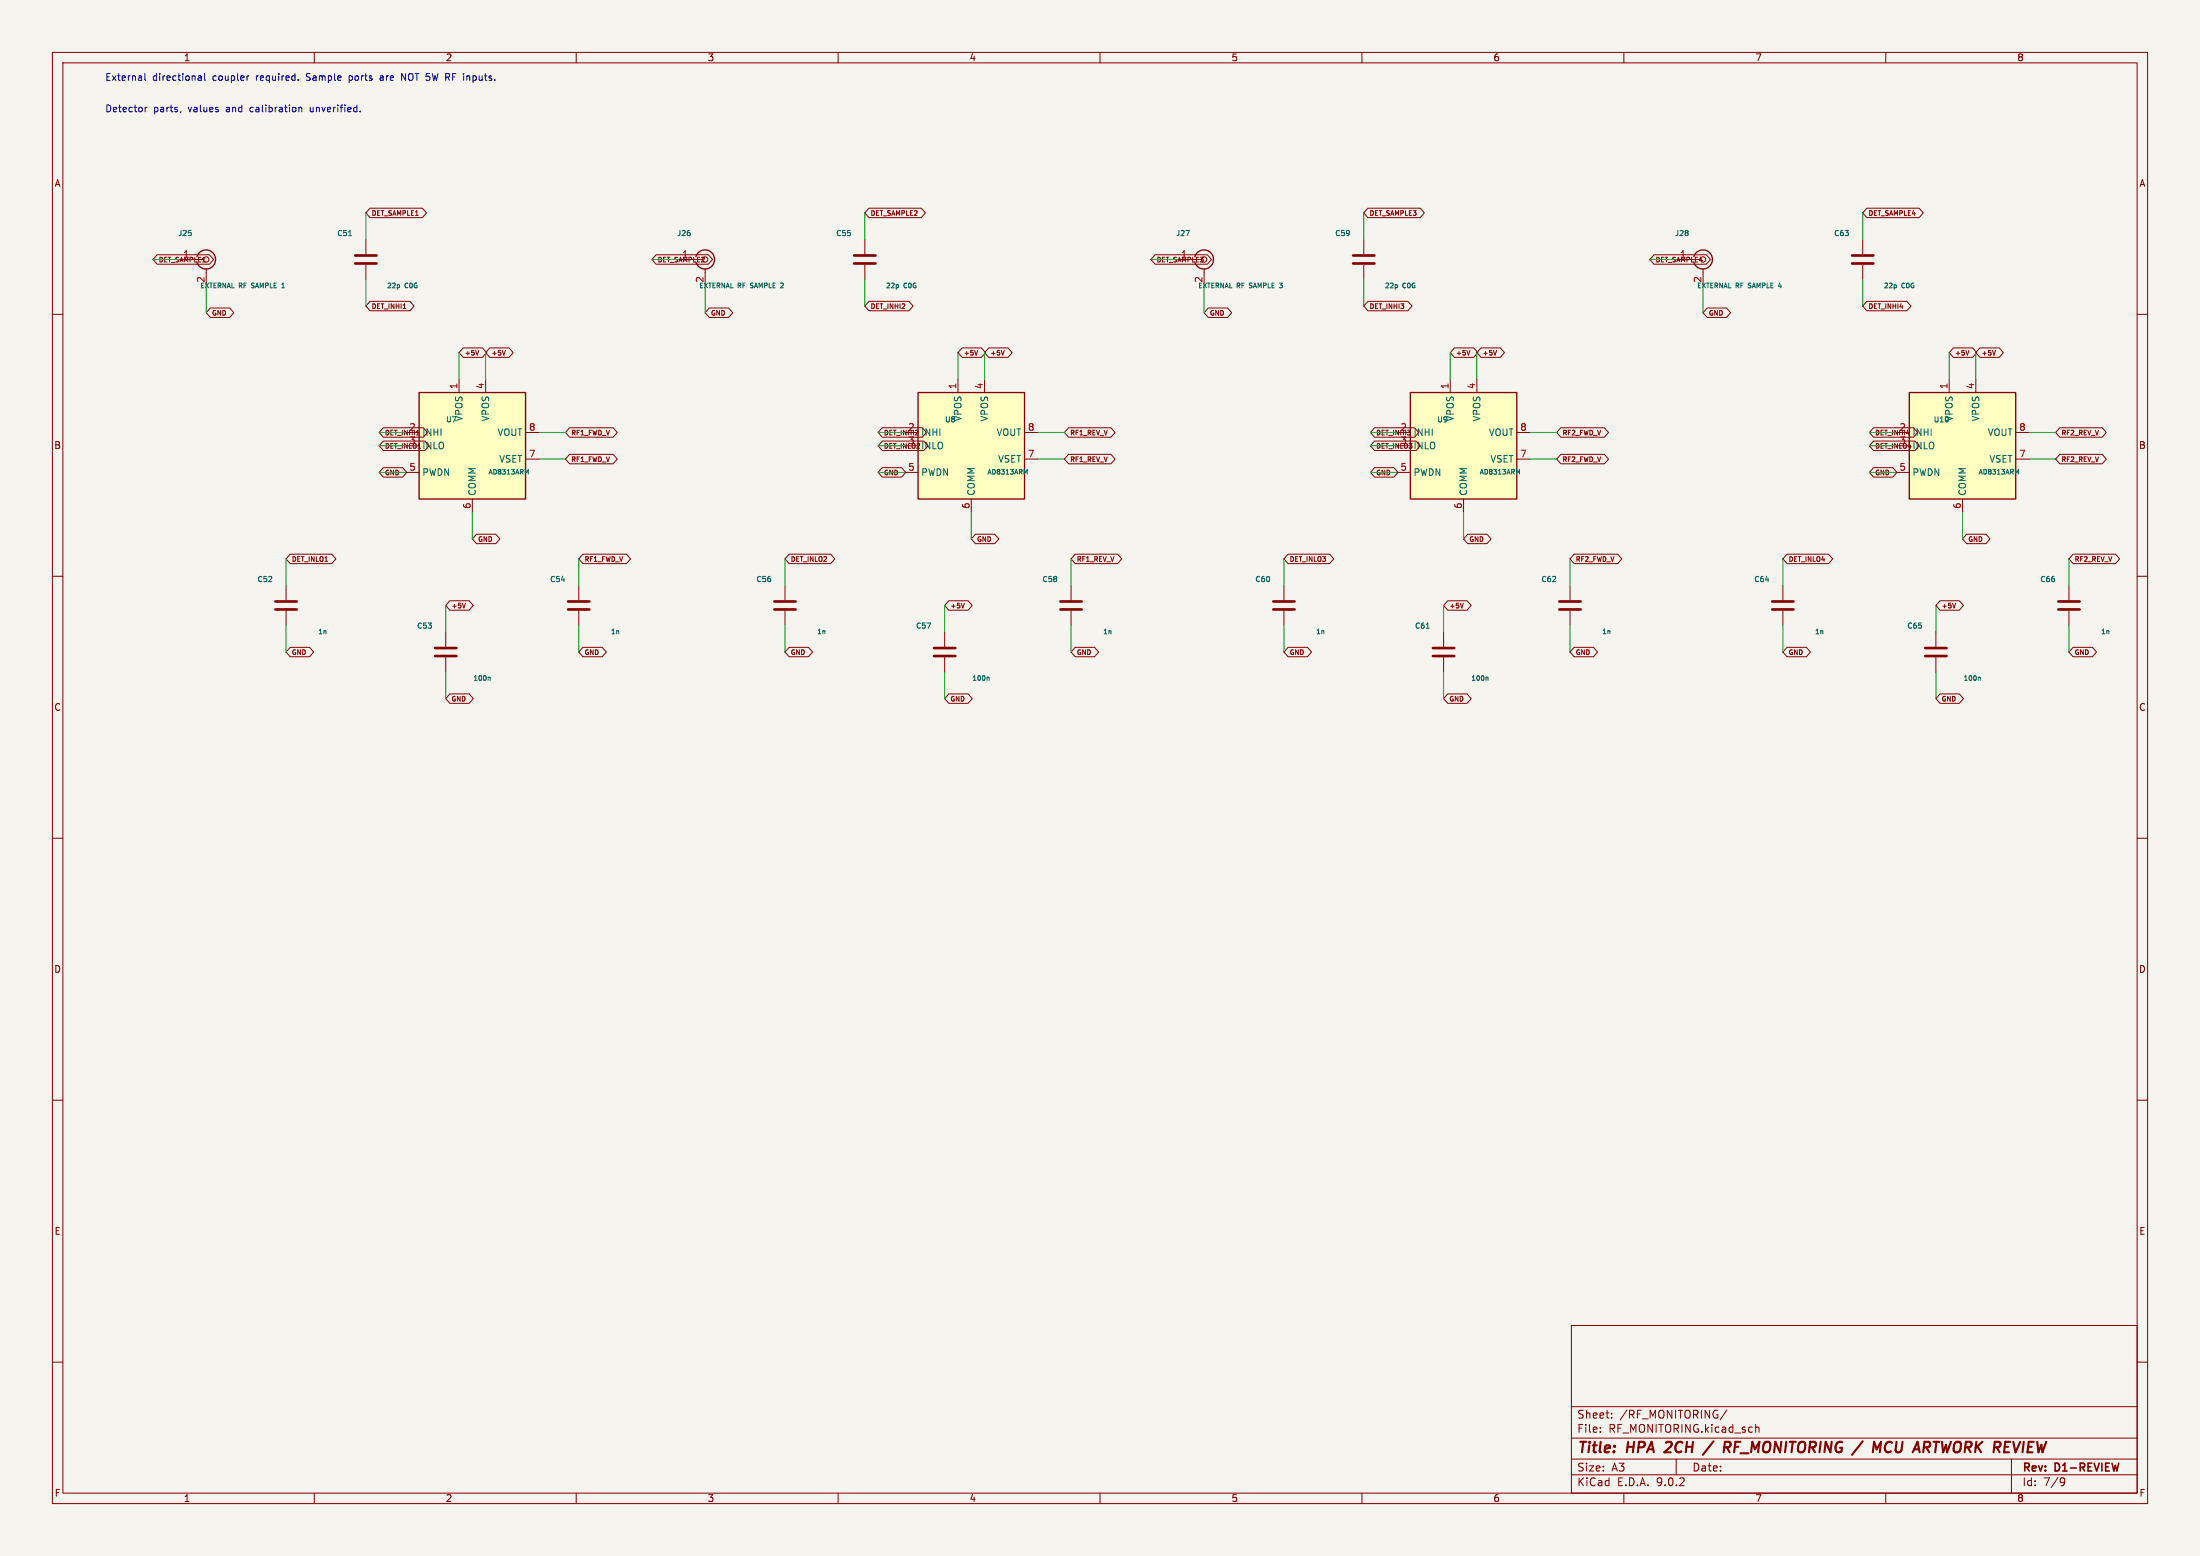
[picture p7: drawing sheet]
(kicad_sch (version 20250114) (generator "eeschema") (paper "A3") (title_block (title "HPA 2CH / RF_MONITORING / MCU ARTWORK REVIEW") (rev "D1-REVIEW")) (lib_symbols
(symbol "Connector:Conn_Coaxial" (pin_names (offset 1.016) (hide yes)) (exclude_from_sim no) (in_bom yes) (on_board yes) (property "Reference" "J" (at 0.254 3.048 0) (effects (font (size 1.27 1.27)))) (property "Value" "Conn_Coaxial" (at 2.921 0 90) (effects (font (size 1.27 1.27)))) (property "Footprint" "" (at 0 0 0) (effects (font (size 1.27 1.27)) (hide yes))) (property "Datasheet" "~" (at 0 0 0) (effects (font (size 1.27 1.27)) (hide yes))) (property "Description" "coaxial connector (BNC, SMA, SMB, SMC, Cinch/RCA, LEMO, ...)" (at 0 0 0) (effects (font (size 1.27 1.27)) (hide yes))) (property "ki_keywords" "BNC SMA SMB SMC LEMO coaxial connector CINCH RCA MCX MMCX U.FL UMRF" (at 0 0 0) (effects (font (size 1.27 1.27)) (hide yes))) (property "ki_fp_filters" "*BNC* *SMA* *SMB* *SMC* *Cinch* *LEMO* *UMRF* *MCX* *U.FL*" (at 0 0 0) (effects (font (size 1.27 1.27)) (hide yes))) (symbol "Conn_Coaxial_0_1" (polyline (pts (xy -2.54 0) (xy -0.508 0)) (stroke (width 0) (type default)) (fill (type none))) (arc (start 1.778 0) (mid 0.222 -1.8079) (end -1.778 -0.508) (stroke (width 0.254) (type default)) (fill (type none))) (arc (start -1.778 0.508) (mid 0.2221 1.8084) (end 1.778 0) (stroke (width 0.254) (type default)) (fill (type none))) (circle (center 0 0) (radius 0.508) (stroke (width 0.2032) (type default)) (fill (type none))) (polyline (pts (xy 0 -2.54) (xy 0 -1.778)) (stroke (width 0) (type default)) (fill (type none)))) (symbol "Conn_Coaxial_1_1" (pin passive line (at -5.08 0 0) (length 2.54) (name "In" (effects (font (size 1.27 1.27)))) (number "1" (effects (font (size 1.27 1.27))))) (pin passive line (at 0 -5.08 90) (length 2.54) (name "Ext" (effects (font (size 1.27 1.27)))) (number "2" (effects (font (size 1.27 1.27)))))) (embedded_fonts no))
(symbol "Device:C" (pin_numbers (hide yes)) (pin_names (offset 0.254)) (exclude_from_sim no) (in_bom yes) (on_board yes) (property "Reference" "C" (at 0.635 2.54 0) (effects (font (size 1.27 1.27)) (justify left))) (property "Value" "C" (at 0.635 -2.54 0) (effects (font (size 1.27 1.27)) (justify left))) (property "Footprint" "" (at 0.9652 -3.81 0) (effects (font (size 1.27 1.27)) (hide yes))) (property "Datasheet" "~" (at 0 0 0) (effects (font (size 1.27 1.27)) (hide yes))) (property "Description" "Unpolarized capacitor" (at 0 0 0) (effects (font (size 1.27 1.27)) (hide yes))) (property "ki_keywords" "cap capacitor" (at 0 0 0) (effects (font (size 1.27 1.27)) (hide yes))) (property "ki_fp_filters" "C_*" (at 0 0 0) (effects (font (size 1.27 1.27)) (hide yes))) (symbol "C_0_1" (polyline (pts (xy -2.032 0.762) (xy 2.032 0.762)) (stroke (width 0.508) (type default)) (fill (type none))) (polyline (pts (xy -2.032 -0.762) (xy 2.032 -0.762)) (stroke (width 0.508) (type default)) (fill (type none)))) (symbol "C_1_1" (pin passive line (at 0 3.81 270) (length 2.794) (name "~" (effects (font (size 1.27 1.27)))) (number "1" (effects (font (size 1.27 1.27))))) (pin passive line (at 0 -3.81 90) (length 2.794) (name "~" (effects (font (size 1.27 1.27)))) (number "2" (effects (font (size 1.27 1.27)))))) (embedded_fonts no))
(symbol "RF_Amplifier:AD8313xRM" (exclude_from_sim no) (in_bom yes) (on_board yes) (property "Reference" "U" (at 5.08 17.78 0) (effects (font (size 1.27 1.27)))) (property "Value" "AD8313xRM" (at 7.62 15.24 0) (effects (font (size 1.27 1.27)))) (property "Footprint" "Package_SO:MSOP-8_3x3mm_P0.65mm" (at 0 -2.54 0) (effects (font (size 1.27 1.27)) (hide yes))) (property "Datasheet" "https://www.analog.com/media/en/technical-documentation/data-sheets/AD8313.pdf" (at 0 -2.54 0) (effects (font (size 1.27 1.27)) (hide yes))) (property "Description" "100 MHz to 2.5 GHz, 80 dB Logarithmic Detector / Controller, MSOP-8" (at 0 0 0) (effects (font (size 1.27 1.27)) (hide yes))) (property "ki_keywords" "RF LOG POWER DETECTOR" (at 0 0 0) (effects (font (size 1.27 1.27)) (hide yes))) (property "ki_fp_filters" "MSOP*3x3mm*P0.65mm*" (at 0 0 0) (effects (font (size 1.27 1.27)) (hide yes))) (symbol "AD8313xRM_0_1" (rectangle (start -10.16 10.16) (end 10.16 -10.16) (stroke (width 0.254) (type default)) (fill (type background)))) (symbol "AD8313xRM_1_1" (pin input line (at -12.7 2.54 0) (length 2.54) (name "INHI" (effects (font (size 1.27 1.27)))) (number "2" (effects (font (size 1.27 1.27))))) (pin input line (at -12.7 0 0) (length 2.54) (name "INLO" (effects (font (size 1.27 1.27)))) (number "3" (effects (font (size 1.27 1.27))))) (pin input line (at -12.7 -5.08 0) (length 2.54) (name "PWDN" (effects (font (size 1.27 1.27)))) (number "5" (effects (font (size 1.27 1.27))))) (pin power_in line (at -2.54 12.7 270) (length 2.54) (name "VPOS" (effects (font (size 1.27 1.27)))) (number "1" (effects (font (size 1.27 1.27))))) (pin power_in line (at 0 -12.7 90) (length 2.54) (name "COMM" (effects (font (size 1.27 1.27)))) (number "6" (effects (font (size 1.27 1.27))))) (pin power_in line (at 2.54 12.7 270) (length 2.54) (name "VPOS" (effects (font (size 1.27 1.27)))) (number "4" (effects (font (size 1.27 1.27))))) (pin output line (at 12.7 2.54 180) (length 2.54) (name "VOUT" (effects (font (size 1.27 1.27)))) (number "8" (effects (font (size 1.27 1.27))))) (pin input line (at 12.7 -2.54 180) (length 2.54) (name "VSET" (effects (font (size 1.27 1.27)))) (number "7" (effects (font (size 1.27 1.27)))))) (embedded_fonts no)))
(symbol (lib_id "Connector:Conn_Coaxial") (at 39.37 49.53 0) (unit 1) (in_bom yes) (on_board yes) (dnp no) (property "Reference" "J25" (at 35.37 44.53 0) (effects (font (size 1 1)))) (property "Value" "EXTERNAL RF SAMPLE 1" (at 46.37 54.53 0) (effects (font (size .9 .9)))) (property "Footprint" "Connector_Coaxial:SMA_Amphenol_132134_Vertical" (at 39.37 49.53 0) (effects (font (size 1 1)) (hide yes))) (pin "1") (pin "2"))
(wire (pts (xy 34.29 49.53) (xy 29.21 49.53)) (stroke (width 0) (type default)))
(global_label "DET_SAMPLE1" (shape bidirectional) (at 29.21 49.53 0) (effects (font (size .9 .9)) (justify left)))
(wire (pts (xy 39.37 54.61) (xy 39.37 59.69)) (stroke (width 0) (type default)))
(global_label "GND" (shape bidirectional) (at 39.37 59.69 0) (effects (font (size .9 .9)) (justify left)))
(symbol (lib_id "Device:C") (at 69.85 49.53 0) (unit 1) (in_bom yes) (on_board yes) (dnp no) (property "Reference" "C51" (at 65.85 44.53 0) (effects (font (size 1 1)))) (property "Value" "22p C0G" (at 76.85 54.53 0) (effects (font (size .9 .9)))) (property "Footprint" "Capacitor_SMD:C_0603_1608Metric" (at 69.85 49.53 0) (effects (font (size 1 1)) (hide yes))) (pin "1") (pin "2"))
(wire (pts (xy 69.85 45.72) (xy 69.85 40.64)) (stroke (width 0) (type default)))
(global_label "DET_SAMPLE1" (shape bidirectional) (at 69.85 40.64 0) (effects (font (size .9 .9)) (justify left)))
(wire (pts (xy 69.85 53.34) (xy 69.85 58.42)) (stroke (width 0) (type default)))
(global_label "DET_INHI1" (shape bidirectional) (at 69.85 58.42 0) (effects (font (size .9 .9)) (justify left)))
(symbol (lib_id "RF_Amplifier:AD8313xRM") (at 90.17 85.09 0) (unit 1) (in_bom yes) (on_board yes) (dnp no) (property "Reference" "U7" (at 86.17 80.09 0) (effects (font (size 1 1)))) (property "Value" "AD8313ARM" (at 97.17 90.09 0) (effects (font (size .9 .9)))) (property "Footprint" "Package_SO:MSOP-8_3x3mm_P0.65mm" (at 90.17 85.09 0) (effects (font (size 1 1)) (hide yes))) (pin "2") (pin "3") (pin "5") (pin "1") (pin "6") (pin "4") (pin "8") (pin "7"))
(wire (pts (xy 77.47 82.55) (xy 72.39 82.55)) (stroke (width 0) (type default)))
(global_label "DET_INHI1" (shape bidirectional) (at 72.39 82.55 0) (effects (font (size .9 .9)) (justify left)))
(wire (pts (xy 77.47 85.09) (xy 72.39 85.09)) (stroke (width 0) (type default)))
(global_label "DET_INLO1" (shape bidirectional) (at 72.39 85.09 0) (effects (font (size .9 .9)) (justify left)))
(wire (pts (xy 77.47 90.17) (xy 72.39 90.17)) (stroke (width 0) (type default)))
(global_label "GND" (shape bidirectional) (at 72.39 90.17 0) (effects (font (size .9 .9)) (justify left)))
(wire (pts (xy 87.63 72.39) (xy 87.63 67.31)) (stroke (width 0) (type default)))
(global_label "+5V" (shape bidirectional) (at 87.63 67.31 0) (effects (font (size .9 .9)) (justify left)))
(wire (pts (xy 90.17 97.79) (xy 90.17 102.87)) (stroke (width 0) (type default)))
(global_label "GND" (shape bidirectional) (at 90.17 102.87 0) (effects (font (size .9 .9)) (justify left)))
(wire (pts (xy 92.71 72.39) (xy 92.71 67.31)) (stroke (width 0) (type default)))
(global_label "+5V" (shape bidirectional) (at 92.71 67.31 0) (effects (font (size .9 .9)) (justify left)))
(wire (pts (xy 102.87 82.55) (xy 107.95 82.55)) (stroke (width 0) (type default)))
(global_label "RF1_FWD_V" (shape bidirectional) (at 107.95 82.55 0) (effects (font (size .9 .9)) (justify left)))
(wire (pts (xy 102.87 87.63) (xy 107.95 87.63)) (stroke (width 0) (type default)))
(global_label "RF1_FWD_V" (shape bidirectional) (at 107.95 87.63 0) (effects (font (size .9 .9)) (justify left)))
(symbol (lib_id "Device:C") (at 54.61 115.57000000000001 0) (unit 1) (in_bom yes) (on_board yes) (dnp no) (property "Reference" "C52" (at 50.61 110.57000000000001 0) (effects (font (size 1 1)))) (property "Value" "1n" (at 61.61 120.57000000000001 0) (effects (font (size .9 .9)))) (property "Footprint" "Capacitor_SMD:C_0603_1608Metric" (at 54.61 115.57000000000001 0) (effects (font (size 1 1)) (hide yes))) (pin "1") (pin "2"))
(wire (pts (xy 54.61 111.76) (xy 54.61 106.68)) (stroke (width 0) (type default)))
(global_label "DET_INLO1" (shape bidirectional) (at 54.61 106.68 0) (effects (font (size .9 .9)) (justify left)))
(wire (pts (xy 54.61 119.38) (xy 54.61 124.46)) (stroke (width 0) (type default)))
(global_label "GND" (shape bidirectional) (at 54.61 124.46 0) (effects (font (size .9 .9)) (justify left)))
(symbol (lib_id "Device:C") (at 85.09 124.46000000000001 0) (unit 1) (in_bom yes) (on_board yes) (dnp no) (property "Reference" "C53" (at 81.09 119.46000000000001 0) (effects (font (size 1 1)))) (property "Value" "100n" (at 92.09 129.46 0) (effects (font (size .9 .9)))) (property "Footprint" "Capacitor_SMD:C_0603_1608Metric" (at 85.09 124.46000000000001 0) (effects (font (size 1 1)) (hide yes))) (pin "1") (pin "2"))
(wire (pts (xy 85.09 120.65) (xy 85.09 115.57)) (stroke (width 0) (type default)))
(global_label "+5V" (shape bidirectional) (at 85.09 115.57 0) (effects (font (size .9 .9)) (justify left)))
(wire (pts (xy 85.09 128.27) (xy 85.09 133.35)) (stroke (width 0) (type default)))
(global_label "GND" (shape bidirectional) (at 85.09 133.35 0) (effects (font (size .9 .9)) (justify left)))
(symbol (lib_id "Device:C") (at 110.49 115.57000000000001 0) (unit 1) (in_bom yes) (on_board yes) (dnp no) (property "Reference" "C54" (at 106.49 110.57000000000001 0) (effects (font (size 1 1)))) (property "Value" "1n" (at 117.49 120.57000000000001 0) (effects (font (size .9 .9)))) (property "Footprint" "Capacitor_SMD:C_0603_1608Metric" (at 110.49 115.57000000000001 0) (effects (font (size 1 1)) (hide yes))) (pin "1") (pin "2"))
(wire (pts (xy 110.49 111.76) (xy 110.49 106.68)) (stroke (width 0) (type default)))
(global_label "RF1_FWD_V" (shape bidirectional) (at 110.49 106.68 0) (effects (font (size .9 .9)) (justify left)))
(wire (pts (xy 110.49 119.38) (xy 110.49 124.46)) (stroke (width 0) (type default)))
(global_label "GND" (shape bidirectional) (at 110.49 124.46 0) (effects (font (size .9 .9)) (justify left)))
(symbol (lib_id "Connector:Conn_Coaxial") (at 134.62 49.53 0) (unit 1) (in_bom yes) (on_board yes) (dnp no) (property "Reference" "J26" (at 130.62 44.53 0) (effects (font (size 1 1)))) (property "Value" "EXTERNAL RF SAMPLE 2" (at 141.62 54.53 0) (effects (font (size .9 .9)))) (property "Footprint" "Connector_Coaxial:SMA_Amphenol_132134_Vertical" (at 134.62 49.53 0) (effects (font (size 1 1)) (hide yes))) (pin "1") (pin "2"))
(wire (pts (xy 129.54 49.53) (xy 124.46 49.53)) (stroke (width 0) (type default)))
(global_label "DET_SAMPLE2" (shape bidirectional) (at 124.46 49.53 0) (effects (font (size .9 .9)) (justify left)))
(wire (pts (xy 134.62 54.61) (xy 134.62 59.69)) (stroke (width 0) (type default)))
(global_label "GND" (shape bidirectional) (at 134.62 59.69 0) (effects (font (size .9 .9)) (justify left)))
(symbol (lib_id "Device:C") (at 165.1 49.53 0) (unit 1) (in_bom yes) (on_board yes) (dnp no) (property "Reference" "C55" (at 161.1 44.53 0) (effects (font (size 1 1)))) (property "Value" "22p C0G" (at 172.1 54.53 0) (effects (font (size .9 .9)))) (property "Footprint" "Capacitor_SMD:C_0603_1608Metric" (at 165.1 49.53 0) (effects (font (size 1 1)) (hide yes))) (pin "1") (pin "2"))
(wire (pts (xy 165.1 45.72) (xy 165.1 40.64)) (stroke (width 0) (type default)))
(global_label "DET_SAMPLE2" (shape bidirectional) (at 165.1 40.64 0) (effects (font (size .9 .9)) (justify left)))
(wire (pts (xy 165.1 53.34) (xy 165.1 58.42)) (stroke (width 0) (type default)))
(global_label "DET_INHI2" (shape bidirectional) (at 165.1 58.42 0) (effects (font (size .9 .9)) (justify left)))
(symbol (lib_id "RF_Amplifier:AD8313xRM") (at 185.42000000000002 85.09 0) (unit 1) (in_bom yes) (on_board yes) (dnp no) (property "Reference" "U8" (at 181.42000000000002 80.09 0) (effects (font (size 1 1)))) (property "Value" "AD8313ARM" (at 192.42000000000002 90.09 0) (effects (font (size .9 .9)))) (property "Footprint" "Package_SO:MSOP-8_3x3mm_P0.65mm" (at 185.42000000000002 85.09 0) (effects (font (size 1 1)) (hide yes))) (pin "2") (pin "3") (pin "5") (pin "1") (pin "6") (pin "4") (pin "8") (pin "7"))
(wire (pts (xy 172.72 82.55) (xy 167.64 82.55)) (stroke (width 0) (type default)))
(global_label "DET_INHI2" (shape bidirectional) (at 167.64 82.55 0) (effects (font (size .9 .9)) (justify left)))
(wire (pts (xy 172.72 85.09) (xy 167.64 85.09)) (stroke (width 0) (type default)))
(global_label "DET_INLO2" (shape bidirectional) (at 167.64 85.09 0) (effects (font (size .9 .9)) (justify left)))
(wire (pts (xy 172.72 90.17) (xy 167.64 90.17)) (stroke (width 0) (type default)))
(global_label "GND" (shape bidirectional) (at 167.64 90.17 0) (effects (font (size .9 .9)) (justify left)))
(wire (pts (xy 182.88 72.39) (xy 182.88 67.31)) (stroke (width 0) (type default)))
(global_label "+5V" (shape bidirectional) (at 182.88 67.31 0) (effects (font (size .9 .9)) (justify left)))
(wire (pts (xy 185.42 97.79) (xy 185.42 102.87)) (stroke (width 0) (type default)))
(global_label "GND" (shape bidirectional) (at 185.42 102.87 0) (effects (font (size .9 .9)) (justify left)))
(wire (pts (xy 187.96 72.39) (xy 187.96 67.31)) (stroke (width 0) (type default)))
(global_label "+5V" (shape bidirectional) (at 187.96 67.31 0) (effects (font (size .9 .9)) (justify left)))
(wire (pts (xy 198.12 82.55) (xy 203.2 82.55)) (stroke (width 0) (type default)))
(global_label "RF1_REV_V" (shape bidirectional) (at 203.2 82.55 0) (effects (font (size .9 .9)) (justify left)))
(wire (pts (xy 198.12 87.63) (xy 203.2 87.63)) (stroke (width 0) (type default)))
(global_label "RF1_REV_V" (shape bidirectional) (at 203.2 87.63 0) (effects (font (size .9 .9)) (justify left)))
(symbol (lib_id "Device:C") (at 149.86 115.57000000000001 0) (unit 1) (in_bom yes) (on_board yes) (dnp no) (property "Reference" "C56" (at 145.86 110.57000000000001 0) (effects (font (size 1 1)))) (property "Value" "1n" (at 156.86 120.57000000000001 0) (effects (font (size .9 .9)))) (property "Footprint" "Capacitor_SMD:C_0603_1608Metric" (at 149.86 115.57000000000001 0) (effects (font (size 1 1)) (hide yes))) (pin "1") (pin "2"))
(wire (pts (xy 149.86 111.76) (xy 149.86 106.68)) (stroke (width 0) (type default)))
(global_label "DET_INLO2" (shape bidirectional) (at 149.86 106.68 0) (effects (font (size .9 .9)) (justify left)))
(wire (pts (xy 149.86 119.38) (xy 149.86 124.46)) (stroke (width 0) (type default)))
(global_label "GND" (shape bidirectional) (at 149.86 124.46 0) (effects (font (size .9 .9)) (justify left)))
(symbol (lib_id "Device:C") (at 180.34 124.46000000000001 0) (unit 1) (in_bom yes) (on_board yes) (dnp no) (property "Reference" "C57" (at 176.34 119.46000000000001 0) (effects (font (size 1 1)))) (property "Value" "100n" (at 187.34 129.46 0) (effects (font (size .9 .9)))) (property "Footprint" "Capacitor_SMD:C_0603_1608Metric" (at 180.34 124.46000000000001 0) (effects (font (size 1 1)) (hide yes))) (pin "1") (pin "2"))
(wire (pts (xy 180.34 120.65) (xy 180.34 115.57)) (stroke (width 0) (type default)))
(global_label "+5V" (shape bidirectional) (at 180.34 115.57 0) (effects (font (size .9 .9)) (justify left)))
(wire (pts (xy 180.34 128.27) (xy 180.34 133.35)) (stroke (width 0) (type default)))
(global_label "GND" (shape bidirectional) (at 180.34 133.35 0) (effects (font (size .9 .9)) (justify left)))
(symbol (lib_id "Device:C") (at 204.47 115.57000000000001 0) (unit 1) (in_bom yes) (on_board yes) (dnp no) (property "Reference" "C58" (at 200.47 110.57000000000001 0) (effects (font (size 1 1)))) (property "Value" "1n" (at 211.47 120.57000000000001 0) (effects (font (size .9 .9)))) (property "Footprint" "Capacitor_SMD:C_0603_1608Metric" (at 204.47 115.57000000000001 0) (effects (font (size 1 1)) (hide yes))) (pin "1") (pin "2"))
(wire (pts (xy 204.47 111.76) (xy 204.47 106.68)) (stroke (width 0) (type default)))
(global_label "RF1_REV_V" (shape bidirectional) (at 204.47 106.68 0) (effects (font (size .9 .9)) (justify left)))
(wire (pts (xy 204.47 119.38) (xy 204.47 124.46)) (stroke (width 0) (type default)))
(global_label "GND" (shape bidirectional) (at 204.47 124.46 0) (effects (font (size .9 .9)) (justify left)))
(symbol (lib_id "Connector:Conn_Coaxial") (at 229.87 49.53 0) (unit 1) (in_bom yes) (on_board yes) (dnp no) (property "Reference" "J27" (at 225.87 44.53 0) (effects (font (size 1 1)))) (property "Value" "EXTERNAL RF SAMPLE 3" (at 236.87 54.53 0) (effects (font (size .9 .9)))) (property "Footprint" "Connector_Coaxial:SMA_Amphenol_132134_Vertical" (at 229.87 49.53 0) (effects (font (size 1 1)) (hide yes))) (pin "1") (pin "2"))
(wire (pts (xy 224.79 49.53) (xy 219.71 49.53)) (stroke (width 0) (type default)))
(global_label "DET_SAMPLE3" (shape bidirectional) (at 219.71 49.53 0) (effects (font (size .9 .9)) (justify left)))
(wire (pts (xy 229.87 54.61) (xy 229.87 59.69)) (stroke (width 0) (type default)))
(global_label "GND" (shape bidirectional) (at 229.87 59.69 0) (effects (font (size .9 .9)) (justify left)))
(symbol (lib_id "Device:C") (at 260.35 49.53 0) (unit 1) (in_bom yes) (on_board yes) (dnp no) (property "Reference" "C59" (at 256.35 44.53 0) (effects (font (size 1 1)))) (property "Value" "22p C0G" (at 267.35 54.53 0) (effects (font (size .9 .9)))) (property "Footprint" "Capacitor_SMD:C_0603_1608Metric" (at 260.35 49.53 0) (effects (font (size 1 1)) (hide yes))) (pin "1") (pin "2"))
(wire (pts (xy 260.35 45.72) (xy 260.35 40.64)) (stroke (width 0) (type default)))
(global_label "DET_SAMPLE3" (shape bidirectional) (at 260.35 40.64 0) (effects (font (size .9 .9)) (justify left)))
(wire (pts (xy 260.35 53.34) (xy 260.35 58.42)) (stroke (width 0) (type default)))
(global_label "DET_INHI3" (shape bidirectional) (at 260.35 58.42 0) (effects (font (size .9 .9)) (justify left)))
(symbol (lib_id "RF_Amplifier:AD8313xRM") (at 279.4 85.09 0) (unit 1) (in_bom yes) (on_board yes) (dnp no) (property "Reference" "U9" (at 275.4 80.09 0) (effects (font (size 1 1)))) (property "Value" "AD8313ARM" (at 286.4 90.09 0) (effects (font (size .9 .9)))) (property "Footprint" "Package_SO:MSOP-8_3x3mm_P0.65mm" (at 279.4 85.09 0) (effects (font (size 1 1)) (hide yes))) (pin "2") (pin "3") (pin "5") (pin "1") (pin "6") (pin "4") (pin "8") (pin "7"))
(wire (pts (xy 266.7 82.55) (xy 261.62 82.55)) (stroke (width 0) (type default)))
(global_label "DET_INHI3" (shape bidirectional) (at 261.62 82.55 0) (effects (font (size .9 .9)) (justify left)))
(wire (pts (xy 266.7 85.09) (xy 261.62 85.09)) (stroke (width 0) (type default)))
(global_label "DET_INLO3" (shape bidirectional) (at 261.62 85.09 0) (effects (font (size .9 .9)) (justify left)))
(wire (pts (xy 266.7 90.17) (xy 261.62 90.17)) (stroke (width 0) (type default)))
(global_label "GND" (shape bidirectional) (at 261.62 90.17 0) (effects (font (size .9 .9)) (justify left)))
(wire (pts (xy 276.86 72.39) (xy 276.86 67.31)) (stroke (width 0) (type default)))
(global_label "+5V" (shape bidirectional) (at 276.86 67.31 0) (effects (font (size .9 .9)) (justify left)))
(wire (pts (xy 279.4 97.79) (xy 279.4 102.87)) (stroke (width 0) (type default)))
(global_label "GND" (shape bidirectional) (at 279.4 102.87 0) (effects (font (size .9 .9)) (justify left)))
(wire (pts (xy 281.94 72.39) (xy 281.94 67.31)) (stroke (width 0) (type default)))
(global_label "+5V" (shape bidirectional) (at 281.94 67.31 0) (effects (font (size .9 .9)) (justify left)))
(wire (pts (xy 292.1 82.55) (xy 297.18 82.55)) (stroke (width 0) (type default)))
(global_label "RF2_FWD_V" (shape bidirectional) (at 297.18 82.55 0) (effects (font (size .9 .9)) (justify left)))
(wire (pts (xy 292.1 87.63) (xy 297.18 87.63)) (stroke (width 0) (type default)))
(global_label "RF2_FWD_V" (shape bidirectional) (at 297.18 87.63 0) (effects (font (size .9 .9)) (justify left)))
(symbol (lib_id "Device:C") (at 245.11 115.57000000000001 0) (unit 1) (in_bom yes) (on_board yes) (dnp no) (property "Reference" "C60" (at 241.11 110.57000000000001 0) (effects (font (size 1 1)))) (property "Value" "1n" (at 252.11 120.57000000000001 0) (effects (font (size .9 .9)))) (property "Footprint" "Capacitor_SMD:C_0603_1608Metric" (at 245.11 115.57000000000001 0) (effects (font (size 1 1)) (hide yes))) (pin "1") (pin "2"))
(wire (pts (xy 245.11 111.76) (xy 245.11 106.68)) (stroke (width 0) (type default)))
(global_label "DET_INLO3" (shape bidirectional) (at 245.11 106.68 0) (effects (font (size .9 .9)) (justify left)))
(wire (pts (xy 245.11 119.38) (xy 245.11 124.46)) (stroke (width 0) (type default)))
(global_label "GND" (shape bidirectional) (at 245.11 124.46 0) (effects (font (size .9 .9)) (justify left)))
(symbol (lib_id "Device:C") (at 275.59000000000003 124.46000000000001 0) (unit 1) (in_bom yes) (on_board yes) (dnp no) (property "Reference" "C61" (at 271.59000000000003 119.46000000000001 0) (effects (font (size 1 1)))) (property "Value" "100n" (at 282.59000000000003 129.46 0) (effects (font (size .9 .9)))) (property "Footprint" "Capacitor_SMD:C_0603_1608Metric" (at 275.59000000000003 124.46000000000001 0) (effects (font (size 1 1)) (hide yes))) (pin "1") (pin "2"))
(wire (pts (xy 275.59 120.65) (xy 275.59 115.57)) (stroke (width 0) (type default)))
(global_label "+5V" (shape bidirectional) (at 275.59 115.57 0) (effects (font (size .9 .9)) (justify left)))
(wire (pts (xy 275.59 128.27) (xy 275.59 133.35)) (stroke (width 0) (type default)))
(global_label "GND" (shape bidirectional) (at 275.59 133.35 0) (effects (font (size .9 .9)) (justify left)))
(symbol (lib_id "Device:C") (at 299.72 115.57000000000001 0) (unit 1) (in_bom yes) (on_board yes) (dnp no) (property "Reference" "C62" (at 295.72 110.57000000000001 0) (effects (font (size 1 1)))) (property "Value" "1n" (at 306.72 120.57000000000001 0) (effects (font (size .9 .9)))) (property "Footprint" "Capacitor_SMD:C_0603_1608Metric" (at 299.72 115.57000000000001 0) (effects (font (size 1 1)) (hide yes))) (pin "1") (pin "2"))
(wire (pts (xy 299.72 111.76) (xy 299.72 106.68)) (stroke (width 0) (type default)))
(global_label "RF2_FWD_V" (shape bidirectional) (at 299.72 106.68 0) (effects (font (size .9 .9)) (justify left)))
(wire (pts (xy 299.72 119.38) (xy 299.72 124.46)) (stroke (width 0) (type default)))
(global_label "GND" (shape bidirectional) (at 299.72 124.46 0) (effects (font (size .9 .9)) (justify left)))
(symbol (lib_id "Connector:Conn_Coaxial") (at 325.12 49.53 0) (unit 1) (in_bom yes) (on_board yes) (dnp no) (property "Reference" "J28" (at 321.12 44.53 0) (effects (font (size 1 1)))) (property "Value" "EXTERNAL RF SAMPLE 4" (at 332.12 54.53 0) (effects (font (size .9 .9)))) (property "Footprint" "Connector_Coaxial:SMA_Amphenol_132134_Vertical" (at 325.12 49.53 0) (effects (font (size 1 1)) (hide yes))) (pin "1") (pin "2"))
(wire (pts (xy 320.04 49.53) (xy 314.96 49.53)) (stroke (width 0) (type default)))
(global_label "DET_SAMPLE4" (shape bidirectional) (at 314.96 49.53 0) (effects (font (size .9 .9)) (justify left)))
(wire (pts (xy 325.12 54.61) (xy 325.12 59.69)) (stroke (width 0) (type default)))
(global_label "GND" (shape bidirectional) (at 325.12 59.69 0) (effects (font (size .9 .9)) (justify left)))
(symbol (lib_id "Device:C") (at 355.6 49.53 0) (unit 1) (in_bom yes) (on_board yes) (dnp no) (property "Reference" "C63" (at 351.6 44.53 0) (effects (font (size 1 1)))) (property "Value" "22p C0G" (at 362.6 54.53 0) (effects (font (size .9 .9)))) (property "Footprint" "Capacitor_SMD:C_0603_1608Metric" (at 355.6 49.53 0) (effects (font (size 1 1)) (hide yes))) (pin "1") (pin "2"))
(wire (pts (xy 355.6 45.72) (xy 355.6 40.64)) (stroke (width 0) (type default)))
(global_label "DET_SAMPLE4" (shape bidirectional) (at 355.6 40.64 0) (effects (font (size .9 .9)) (justify left)))
(wire (pts (xy 355.6 53.34) (xy 355.6 58.42)) (stroke (width 0) (type default)))
(global_label "DET_INHI4" (shape bidirectional) (at 355.6 58.42 0) (effects (font (size .9 .9)) (justify left)))
(symbol (lib_id "RF_Amplifier:AD8313xRM") (at 374.65 85.09 0) (unit 1) (in_bom yes) (on_board yes) (dnp no) (property "Reference" "U10" (at 370.65 80.09 0) (effects (font (size 1 1)))) (property "Value" "AD8313ARM" (at 381.65 90.09 0) (effects (font (size .9 .9)))) (property "Footprint" "Package_SO:MSOP-8_3x3mm_P0.65mm" (at 374.65 85.09 0) (effects (font (size 1 1)) (hide yes))) (pin "2") (pin "3") (pin "5") (pin "1") (pin "6") (pin "4") (pin "8") (pin "7"))
(wire (pts (xy 361.95 82.55) (xy 356.87 82.55)) (stroke (width 0) (type default)))
(global_label "DET_INHI4" (shape bidirectional) (at 356.87 82.55 0) (effects (font (size .9 .9)) (justify left)))
(wire (pts (xy 361.95 85.09) (xy 356.87 85.09)) (stroke (width 0) (type default)))
(global_label "DET_INLO4" (shape bidirectional) (at 356.87 85.09 0) (effects (font (size .9 .9)) (justify left)))
(wire (pts (xy 361.95 90.17) (xy 356.87 90.17)) (stroke (width 0) (type default)))
(global_label "GND" (shape bidirectional) (at 356.87 90.17 0) (effects (font (size .9 .9)) (justify left)))
(wire (pts (xy 372.11 72.39) (xy 372.11 67.31)) (stroke (width 0) (type default)))
(global_label "+5V" (shape bidirectional) (at 372.11 67.31 0) (effects (font (size .9 .9)) (justify left)))
(wire (pts (xy 374.65 97.79) (xy 374.65 102.87)) (stroke (width 0) (type default)))
(global_label "GND" (shape bidirectional) (at 374.65 102.87 0) (effects (font (size .9 .9)) (justify left)))
(wire (pts (xy 377.19 72.39) (xy 377.19 67.31)) (stroke (width 0) (type default)))
(global_label "+5V" (shape bidirectional) (at 377.19 67.31 0) (effects (font (size .9 .9)) (justify left)))
(wire (pts (xy 387.35 82.55) (xy 392.43 82.55)) (stroke (width 0) (type default)))
(global_label "RF2_REV_V" (shape bidirectional) (at 392.43 82.55 0) (effects (font (size .9 .9)) (justify left)))
(wire (pts (xy 387.35 87.63) (xy 392.43 87.63)) (stroke (width 0) (type default)))
(global_label "RF2_REV_V" (shape bidirectional) (at 392.43 87.63 0) (effects (font (size .9 .9)) (justify left)))
(symbol (lib_id "Device:C") (at 340.36 115.57000000000001 0) (unit 1) (in_bom yes) (on_board yes) (dnp no) (property "Reference" "C64" (at 336.36 110.57000000000001 0) (effects (font (size 1 1)))) (property "Value" "1n" (at 347.36 120.57000000000001 0) (effects (font (size .9 .9)))) (property "Footprint" "Capacitor_SMD:C_0603_1608Metric" (at 340.36 115.57000000000001 0) (effects (font (size 1 1)) (hide yes))) (pin "1") (pin "2"))
(wire (pts (xy 340.36 111.76) (xy 340.36 106.68)) (stroke (width 0) (type default)))
(global_label "DET_INLO4" (shape bidirectional) (at 340.36 106.68 0) (effects (font (size .9 .9)) (justify left)))
(wire (pts (xy 340.36 119.38) (xy 340.36 124.46)) (stroke (width 0) (type default)))
(global_label "GND" (shape bidirectional) (at 340.36 124.46 0) (effects (font (size .9 .9)) (justify left)))
(symbol (lib_id "Device:C") (at 369.57 124.46000000000001 0) (unit 1) (in_bom yes) (on_board yes) (dnp no) (property "Reference" "C65" (at 365.57 119.46000000000001 0) (effects (font (size 1 1)))) (property "Value" "100n" (at 376.57 129.46 0) (effects (font (size .9 .9)))) (property "Footprint" "Capacitor_SMD:C_0603_1608Metric" (at 369.57 124.46000000000001 0) (effects (font (size 1 1)) (hide yes))) (pin "1") (pin "2"))
(wire (pts (xy 369.57 120.65) (xy 369.57 115.57)) (stroke (width 0) (type default)))
(global_label "+5V" (shape bidirectional) (at 369.57 115.57 0) (effects (font (size .9 .9)) (justify left)))
(wire (pts (xy 369.57 128.27) (xy 369.57 133.35)) (stroke (width 0) (type default)))
(global_label "GND" (shape bidirectional) (at 369.57 133.35 0) (effects (font (size .9 .9)) (justify left)))
(symbol (lib_id "Device:C") (at 394.97 115.57000000000001 0) (unit 1) (in_bom yes) (on_board yes) (dnp no) (property "Reference" "C66" (at 390.97 110.57000000000001 0) (effects (font (size 1 1)))) (property "Value" "1n" (at 401.97 120.57000000000001 0) (effects (font (size .9 .9)))) (property "Footprint" "Capacitor_SMD:C_0603_1608Metric" (at 394.97 115.57000000000001 0) (effects (font (size 1 1)) (hide yes))) (pin "1") (pin "2"))
(wire (pts (xy 394.97 111.76) (xy 394.97 106.68)) (stroke (width 0) (type default)))
(global_label "RF2_REV_V" (shape bidirectional) (at 394.97 106.68 0) (effects (font (size .9 .9)) (justify left)))
(wire (pts (xy 394.97 119.38) (xy 394.97 124.46)) (stroke (width 0) (type default)))
(global_label "GND" (shape bidirectional) (at 394.97 124.46 0) (effects (font (size .9 .9)) (justify left)))
(text "External directional coupler required. Sample ports are NOT 5W RF inputs." (at 20 15 0) (effects (font (size 1.3 1.3)) (justify left)))
(text "Detector parts, values and calibration unverified." (at 20 21 0) (effects (font (size 1.3 1.3)) (justify left))))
